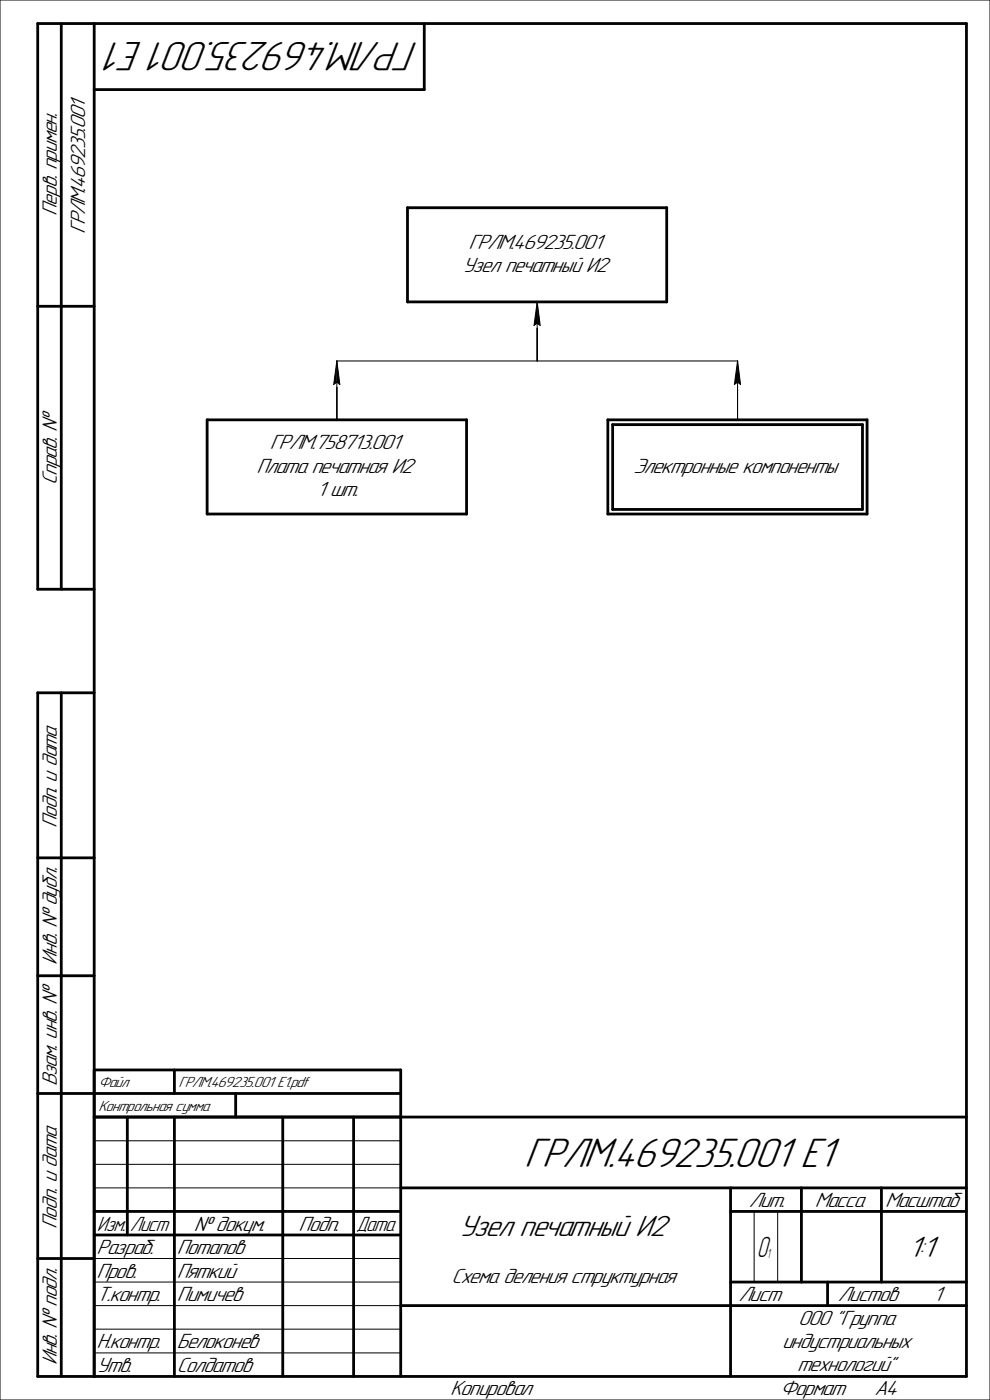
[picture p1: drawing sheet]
<svg xmlns="http://www.w3.org/2000/svg" width="210mm" height="297mm" viewBox="0 0 210 297" stroke-linecap="round" stroke-linejoin="round" font-family="sans-serif">
<path d="M86.4 44.1h55v20h-55zM43.9 89.1h55.1v20h-55.1zM128.9 89.1h55v20h-55zM130 90.1h53v18h-53zM20 227h65v10h-65zM20 232h65M37 227v5M50 232v5" fill="none" stroke="#000" stroke-width=".59"/>
<path d="M114 64.1v12.5M71.5 89.1v-12.5h85v12.5" fill="none" stroke="#000" stroke-width=".21"/>
<g fill="#fff">
<path d="M99.4 49.4h29.1v4.3h-29.1z"/>
<path d="M98.1 54.4h31.7v4.3h-31.7z"/>
<path d="M155.3 76.6h2.4v5.5h-2.4z"/>
</g>
<path d="M156.5 76.6l.6 5-.6-.5-.7 .5zM156.5 76.6v12.5" fill="none" stroke="#000" stroke-width=".21"/>
<path d="M155.8 76.9h.7v4.7h-.7zM156.5 76.6h.6v5h-.6z" fill="#000"/>
<path d="M70.3 76.6h2.4v5.5h-2.4z" fill="#fff"/>
<path d="M71.5 76.6l.6 5-.6-.5-.7 .5zM71.5 76.6v12.5" fill="none" stroke="#000" stroke-width=".21"/>
<path d="M70.8 76.9h.7v4.7h-.7zM71.5 76.6h.6v5h-.6z" fill="#000"/>
<path d="M112.8 64.1h2.4v5.5h-2.4z" fill="#fff"/>
<path d="M114 64.1l.6 4.9-.6-.4-.7 .4zM114 64.1v12.5" fill="none" stroke="#000" stroke-width=".21"/>
<path d="M113.3 64.4h.7v4.6h-.7zM114 64.1h.6v4.9h-.6z" fill="#000"/>
<g fill="#fff">
<path d="M57.2 91.9h28.4v4.3h-28.4z"/>
<path d="M54.4 96.9h34.1v4.3h-34.1z"/>
<path d="M67.2 101.9h8.5v4.3h-8.5z"/>
<path d="M20.9 228.2h7v3.1h-7z"/>
<path d="M20.9 233.2h24.2v3.1h-24.2z"/>
<path d="M37.9 228.3h28.1v3h-28.1z"/>
<path d="M134.4 96.9h44.1v4.3h-44.1z"/>
</g>
<path d="M0 0h210v297h-210zM20 247h65M20 252h65M20 242h65M160 257v15M165 257v15M20 267h65M20 272h65M20 277h65M20 282h65M20 287h65" fill="none" stroke="#000" stroke-width=".21"/>
<g fill="none" stroke="#000" stroke-width=".59">
<path d="M13 5v120M20 5v287M90 5v14h-70M8 65h12M20 125h-12v-120h197v287h-197v-145h12M13 147v145M8 182h12M8 207h12M8 232h12M20 237h185M27 237v25M37 237v55"/>
<path d="M60 237v55M75 237v55M85 237v55M20 257h65M85 252h120M155 252v40M155 257h50M170 252v20M187 252v20M8 267h12M20 262h65M85 277h120"/>
<path d="M155 272h50M175.6 272v5"/>
</g>
<g font-size="9.3">
<text x="88.8" y="8.9" transform="rotate(-180 88.8 8.9)">ГРЛМ.469235.001 Е1</text>
<text x="111.2" y="247.6">ГРЛМ.469235.001 Е1</text>
</g>
<g font-size="6.7">
<text x="97.3" y="262.1">Узел печатный И2</text>
<text x="192.7" y="266.7">1:1</text>
</g>
<text font-size="6.4" x="160.6" y="266.7">О</text>
<g font-size="4.7">
<text x="12.1" y="45.8" transform="rotate(-90 12.1 45.8)">Перв. примен.</text>
<text x="18" y="49.6" transform="rotate(-90 18 49.6)">ГРЛМ.469235.001</text>
<text x="99.4" y="52.8">ГРЛМ.469235.001</text>
<text x="98.1" y="57.8">Узел печатный И2</text>
<text x="57.2" y="95.2">ГРЛМ.758713.001</text>
<text x="54.4" y="100.3">Плата печатная И2</text>
<text x="134.4" y="100.3">Электронные компоненты</text>
<text x="12.1" y="102.9" transform="rotate(-90 12.1 102.9)">Справ. №</text>
<text x="67.2" y="105.3">1 шт.</text>
<text x="12.1" y="175.6" transform="rotate(-90 12.1 175.6)">Подп. и дата</text>
<text x="12.1" y="204.7" transform="rotate(-90 12.1 204.7)">Инв. № дубл.</text>
<text x="12.1" y="230.4" transform="rotate(-90 12.1 230.4)">Взам. инв. №</text>
<text x="158.8" y="256.1">Лит.</text>
<text x="172.8" y="256.1">Масса</text>
<text x="187.8" y="256.1">Масштаб</text>
<text x="12.1" y="260.6" transform="rotate(-90 12.1 260.6)">Подп. и дата</text>
<text x="20.6" y="261.1">Изм. Лист</text>
<text x="41.1" y="261.1">№ докум.</text>
<text x="63.4" y="261.1">Подп.</text>
<text x="75.6" y="261.1">Дата</text>
<text x="20.5" y="266.1">Разраб.</text>
<text x="37.5" y="266.1">Потапов</text>
<text x="20.5" y="271.1">Пров.</text>
<text x="37.5" y="271.1">Пяткий</text>
<text x="95.8" y="272.1">Схема деления структурная</text>
<text x="20.5" y="276.1">Т.контр.</text>
<text x="37.5" y="276.1">Пимичев</text>
<text x="156.7" y="276.1">Лист</text>
<text x="169.3" y="281.2">ООО &quot;Группа</text>
<text x="177.7" y="276.1">Листов</text>
<text x="197.9" y="276.1">1</text>
<text x="20.5" y="286">Н.контр.</text>
<text x="37.5" y="286">Белоконев</text>
<text x="165.9" y="286">индустриальных</text>
<text x="12.1" y="289.7" transform="rotate(-90 12.1 289.7)">Инв. № подл.</text>
<text x="20.5" y="291">Утв.</text>
<text x="37.5" y="291">Солдатов</text>
<text x="169.1" y="291">технологий&quot;</text>
<text x="95.5" y="296">Копировал</text>
<text x="165.5" y="296">Формат</text>
<text x="185.5" y="296">A4</text>
</g>
<g font-size="3.4">
<text x="20.9" y="230.6">Файл</text>
<text x="37.9" y="230.6">ГРЛМ.469235.001 Е1.pdf</text>
<text x="20.9" y="235.6">Контрольная сумма</text>
</g>
<text font-size="2.9" x="162.7" y="266.8">1</text>
</svg>
